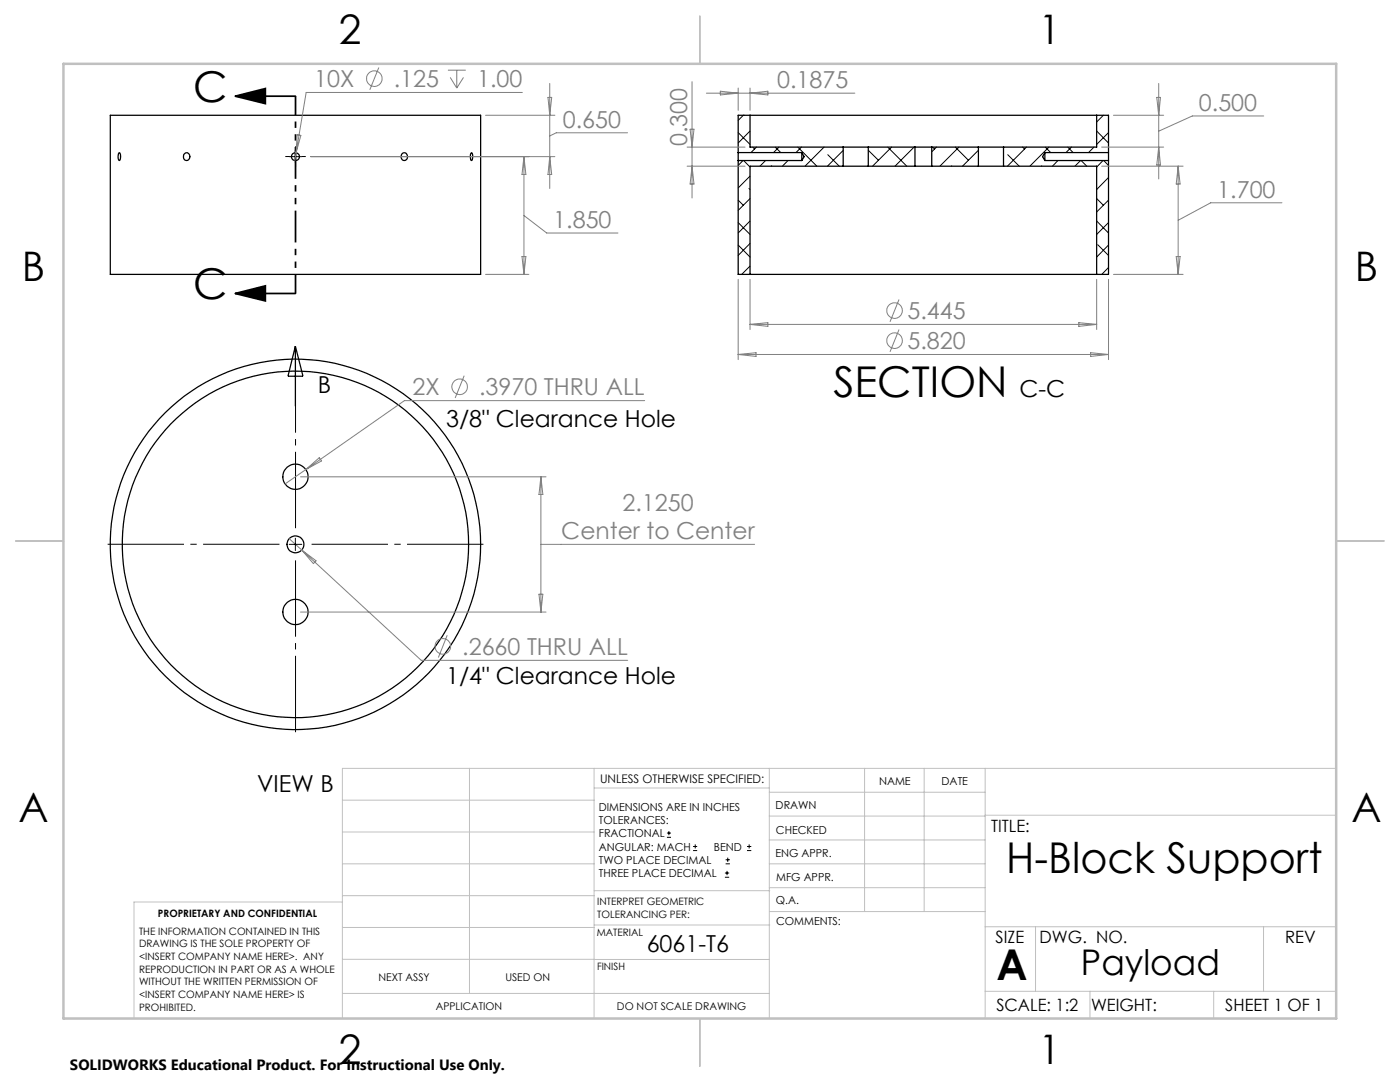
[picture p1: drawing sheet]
<svg xmlns="http://www.w3.org/2000/svg" width="279mm" height="216mm" viewBox="0 0 279 216" stroke-linecap="round" stroke-linejoin="round" font-family="sans-serif">
<g fill="none" stroke="#000" stroke-width=".25">
<path d="M22 23h73.9v31.8h-73.9zM23.7 30.6l.1-.1a1.27 1.27 0 0 1 0 1.5 1.42 1.42 0 0 1-.1-1.4zM36.8 30.7a.74 .74 0 0 1 1.1 .3 .74 .74 0 0 1-.4 1 .76 .76 0 0 1-.9-.4 .76 .76 0 0 1 .2-.9zM80.2 30.7a.74 .74 0 0 1 1.1 .3 .74 .74 0 0 1-.4 1 .78 .78 0 0 1-.8-.4 .78 .78 0 0 1 .1-.9zM94.1 30.5a1.43 1.43 0 0 1 0 1.5 1.36 1.36 0 0 1 0-1.5zM147.3 30.4v1.6M147.3 32v22.8h2.4M147.3 32h12.7M147.3 30.4h12.7M149.7 23h69.2M149.7 23h-2.4v7.4M149.7 23v6.4h18.6"/>
<path d="M160 30.4v1.6M160 30.4l.5 .9-.5 .7M168.3 29.4h5M168.3 33.2h5M168.3 33.2h-18.6v21.6M168.3 29.4v3.8M173.3 33.2h9.3M173.3 29.4h9.3M173.3 29.4v3.8M182.6 29.4h3.3M182.6 33.2h3.3M182.6 29.4v3.8"/>
<path d="M185.9 33.2h9.4M185.9 29.4h9.4M185.9 29.4v3.8M195.3 29.4h5M195.3 33.2h5M195.3 29.4v3.8M200.3 33.2h18.6v21.6M200.3 29.4v3.8M208.5 30.4v1.6M208.5 32h12.7M208.5 30.4h12.7M208.5 30.4l-.4 .9 .4 .7"/>
<path d="M218.9 23h2.3v7.4M218.9 23v6.4h-18.6M221.2 30.4v1.6M221.2 32v22.8h-2.3M149.7 54.8h69.2M58.9 69.1v12M58.9 69.1l1.6 6h-3z"/>
<circle cx="59" cy="31.3" r=".8"/>
<circle cx="59" cy="95.1" r="2.51"/>
<circle cx="58.9" cy="108.6" r="34.6"/>
<circle cx="58.9" cy="108.6" r="1.69"/>
<circle cx="59" cy="108.6" r="37"/>
<circle cx="59" cy="122.1" r="2.51"/>
</g>
<g fill="none" stroke="#000" stroke-width=".2">
<path d="M57.7 31.3h2.5M58.9 30v2.5M147.3 39.9l1 1.1M147.3 26.5l2.4 2.3M148.3 32l-1 1M148.3 23h.1M148.3 23l-1 1M148.4 32l1.3 1.3M149.5 37.6l.2 .2M149.7 26.1l-2.4 2.4M149.7 35.1l-2.4 2.4M149.7 39.6l-2.4 2.4"/>
<path d="M150.2 29.4l.4 .3M151 29.4l-1.1 1M152.8 32l-1.1 1.2M154 33.1v.1M154.7 29.4l1.1 1M155.5 29.4l-1.1 1M157.3 32l-1.2 1.2M159.2 29.4l3.8 3.8M159.9 29.4l-1 1M164.5 29.4l-3.8 3.8M165.2 30.9l2.3 2.3M168.2 29.4h.1"/>
<path d="M168.3 30l-3.2 3.2M173.3 30l2 2M173.4 29.4l-.1 .1M177.2 29.4l3.8 3.8M177.9 29.4l-3.8 3.8M182.4 29.4l-3.8 3.8M186.1 29.4l.4 .3M186.9 29.4l-1 .9M189.9 33.1v.1M190.6 29.4l2.7 2.6M191.4 29.4l-3.8 3.8M195.1 29.4l.2 .1"/>
<path d="M195.3 30l-3.2 3.2M200.4 29.4h-.1M201.1 30.9l2.3 2.3M204.1 29.4l.4 .3M204.9 29.4l-3.9 3.8M207.9 33.1v.1M208.6 29.4l1.1 1M209.3 29.4l-3.8 3.8M211.1 32l-1.1 1.2M213.1 29.4l1.1 1M213.9 29.4l-1.2 1M215.7 32l-1.2 1.2"/>
<path d="M215.8 32l1.1 1.2M218.3 29.4l-1.1 1M218.9 39.6l1.3 1.4M218.9 26.1l2.3 2.4M220.1 32l-1.2 1.3M220.2 23l-1.3 1.3M220.3 32l.9 1M221.2 26.5l-2.3 2.3M221.2 35.4l-2.3 2.4M221.2 39.9l-2.3 2.4M147.3 48.9l2.4 2.4M147.3 44.4l2.4 2.4"/>
<path d="M149.7 53.1l-1.7 1.7M149.7 44.1l-2.4 2.4M149.7 48.6l-2.4 2.4M218.9 44.1l2.3 2.4M219.1 48.8l2.1 2.2M221.2 44.4l-2.3 2.4M221.2 48.9l-2.3 2.4M221.2 53.4l-1.3 1.4M57.7 108.6h2.5M58.9 107.4v2.5M133.1 167.1h.8M133.1 166.2h.8"/>
<path d="M133.5 165.8v.9M138.3 169.7h.8M138.3 168.9h.8M138.7 168.5v.8M144.7 175h.8M144.7 174.2h.8M144.8 172.4h.9M144.8 171.6h.9M145.1 173.8v.8M145.2 171.1v.9M149.1 169.7h.8M149.1 168.9h.8"/>
<path d="M149.5 168.5v.8"/>
</g>
<g fill="none" stroke="#808080" stroke-width=".2">
<path d="M75.6 13.5l-1.8 4.4M89.4 14h3.6M89.9 15.5l1.3 2.1M91.2 14v3.6M92.5 15.5l-1.3 2.1M104.2 18.5h-43.1l-2 12M109.4 19.4h.7l-.4 3.6zM109.7 16.7v20.9M138.1 16.3v23.2M141 18.6h29.6M143.8 18.2l3.5 .4-3.5 .3zM147.3 17.6v4.4"/>
<path d="M149.7 17.6v4.4M149.7 18.6l3.5-.4v.7zM230.9 19.4h.7l-.4 3.6zM231.2 16.7v19M59.1 30.5l-.3 1.5M59.3 26.9l.7 .1-.9 3.5zM62 31.3h48.7M96.9 23h13.8M104.6 31.3v23.5M104.6 31.3l.4 3.5h-.8zM109.7 31.3l.4 3.5h-.7zM125.2 26.5h-14.2l-1.3 .6"/>
<path d="M137.1 33.2h11.6M137.1 29.4h11.6M137.7 25.8h.8l-.4 3.6zM138.1 33.2l.4 3.5h-.8zM219.9 33.2h16.2M219.9 29.4h12.3M222.2 23h10M231.2 29.4l.4 3.5h-.7zM235.1 33.2v21.6M235.1 33.2l.4 3.5h-.8zM252.2 23.1h-14.3l-6.7 3.1M96.9 54.8h8.7"/>
<path d="M104.2 51.2h.8l-.4 3.6zM104.6 43l4.5 3.5h14.2M147.3 55.7v16.1M149.7 55.7v10.1M179.4 59.8l-1.8 4.4M218.9 55.7v10.1M221.2 55.7v16.1M222.2 54.8h13.9M234.7 51.2h.8l-.4 3.6zM255.8 40.5h-14.2l-6.5 3.5M92.6 75l-1.8 4.4M128.7 79.9h-48l-19.7 13.8"/>
<path d="M147.3 70.7h73.9M147.3 70.7l3.6-.3v.7zM149.7 64.7h69.2M149.7 64.7l3.5-.3v.7zM179.4 65.8l-1.8 4.4M215.3 64.4l3.6 .3-3.6 .4zM217.7 70.4l3.5 .3-3.5 .4zM60 95.1h49M61 93.7l-4.1 2.9M61 93.7l2.7-2.4 .5 .7zM107.9 95.1v27M107.9 95.1l.4 3.6h-.7z"/>
<path d="M57.7 107.5l2.5 2.2M60.2 109.7l23.9 22.1h41.2M60.2 109.7l2.9 2.2-.6 .6zM107.6 118.6h.7l-.4 3.5zM107.9 108.6h42.7M60 122.1h49M89.3 126.8l-1.8 4.4"/>
<circle cx="74.7" cy="15.7" r="1.55"/>
<circle cx="91.7" cy="77.2" r="1.54"/>
<circle cx="178.5" cy="68" r="1.55"/>
<circle cx="178.5" cy="62" r="1.55"/>
<circle cx="88.4" cy="129" r="1.55"/>
</g>
<path d="M47 19.2l6-1.5v3zM47 19.2h11.9M47 58.6l6-1.6v3zM47 58.6h11.9" fill="none" stroke="#000" stroke-width=".35"/>
<path d="M57.7 31.2h-.8M59 30v-.8M59 32.5v.8M60.2 31.2h.8" fill="none" stroke="#000" stroke-width=".2" stroke-dasharray="15.2 1.3 1.3 1.3" stroke-linecap="butt"/>
<path d="M59 19.2v39.3" fill="none" stroke="#000" stroke-width=".35" stroke-dasharray="6.3 1.3 1.3 1.3 1.3 1.3" stroke-dashoffset="2.5" stroke-linecap="butt"/>
<path d="M56.5 108.6h-35.7M59 106.1v-35.7M59 111.1v35.7M61.5 108.6h35.7" fill="none" stroke="#000" stroke-width=".2" stroke-dasharray="15.2 1.3 1.3 1.3" stroke-dashoffset="-.7" stroke-linecap="butt"/>
<g fill="none" stroke="#c0c0c0" stroke-width=".2">
<path d="M68.3 159.7h50.3M93.7 153.3v44.9M118.6 153.3v49.9M118.6 157.2h34.9M153.5 153.3v49.9M153.5 158.1h43.1M172.5 153.3v28.6M184.4 153.3v28.6M196.6 153.3v49.9M266.7 153.3h-198.4v49.9M68.3 178.7h50.3M68.3 172.4h50.3"/>
<path d="M68.3 166h50.3M68.3 180h-41.6v23.2M118.6 177.7h35M153.5 167.6h43.1M153.5 162.8h43.1M153.5 172.4h43.1M153.5 177.1h43.1M196.6 162.7h70.1M68.3 198.2h85.2M68.3 191.4l85.2 .1M68.3 185.1h50.3M118.6 184.6h35"/>
<path d="M153.6 181.9h43M196.6 197.8h70.1M196.6 184.9h70.1M206.7 184.9v12.9M217.5 197.8v5.4M242.2 197.8v5.4M252.2 184.9v12.9"/>
</g>
<path d="M139.7 3.2v9.5M3.1 107.9h9.6M266.7 107.9h9.5M139.7 203.2v9.6" fill="none" stroke="#c0c0c0" stroke-width=".25"/>
<path d="M12.7 12.7h254v190.5h-254z" fill="none" stroke="#c0c0c0" stroke-width=".5"/>
<path d="M47 19.2l6-1.5v3zM47 58.6l6-1.6v3z" fill="#000"/>
<g font-size="8.5">
<text x="38.5" y="20.4">C</text>
<text x="38.5" y="59.7">C</text>
<text x="166.3" y="79.2">SECTION</text>
<text x="200.8" y="174.2">H-Block Support</text>
<text x="198.9" y="195.5">A</text>
</g>
<g font-size="8.1">
<text x="67.6" y="8.9">2</text>
<text x="207.3" y="8.9">1</text>
<text x="4.4" y="56.2">B</text>
<text x="270.4" y="56.2">B</text>
<text x="3.7" y="164.1">A</text>
<text x="269.7" y="164.1">A</text>
<text x="67.6" y="212.4">2</text>
<text x="207.3" y="212.4">1</text>
</g>
<text font-size="7.1" x="215.7" y="194.6">Payload</text>
<g font-size="4.7" fill="#808080">
<text x="62.7" y="17.4">10X</text>
<text x="78.6" y="17.4">.125</text>
<text x="95.2" y="17.4">1.00</text>
<text x="155.1" y="17.5">0.1875</text>
<text x="239.3" y="22.1">0.500</text>
<text x="112.3" y="25.4">0.650</text>
<text x="137.1" y="29.2" transform="rotate(-90 137.1 29.2)">0.300</text>
<text x="242.9" y="39.4">1.700</text>
<text x="110.4" y="45.5">1.850</text>
<text x="181.1" y="63.7">5.445</text>
<text x="181.1" y="69.7">5.820</text>
<text x="82.3" y="78.9">2X</text>
<text x="95.6" y="78.9">.3970 THRU ALL</text>
<text x="112" y="107.6">Center to Center</text>
<text x="124.2" y="102">2.1250</text>
<text x="92.3" y="130.7">.2660 THRU ALL</text>
</g>
<g font-size="4.7">
<text x="63.4" y="78.5">B</text>
<text x="203.4" y="79.2">C-C</text>
<text x="89" y="85.2">3/8&quot; Clearance Hole</text>
<text x="89" y="136.5">1/4&quot; Clearance Hole</text>
<text x="51.3" y="158.1">VIEW B</text>
<text x="129.1" y="190">6061-T6</text>
</g>
<g font-size="3.4">
<text x="197.8" y="166">TITLE:</text>
<text x="198.7" y="188.1">SIZE</text>
<text x="207.5" y="188.1">DWG. NO.</text>
<text x="256.5" y="188.2">REV</text>
<text x="198.8" y="201.7">SCALE: 1:2</text>
<text x="217.7" y="201.8">WEIGHT:</text>
<text x="244.5" y="201.7">SHEET 1 OF 1</text>
</g>
<text font-size="3" x="14" y="213.5">SOLIDWORKS Educational Product. For Instructional Use Only.</text>
<text font-size="2.4" x="119.8" y="156.2">UNLESS OTHERWISE SPECIFIED:</text>
<g font-size="2.2">
<text x="119.5" y="161.8">DIMENSIONS ARE IN INCHES</text>
<text x="154.8" y="161.4">DRAWN</text>
<text x="175.4" y="156.6">NAME</text>
<text x="187.9" y="156.7">DATE</text>
<text x="119.5" y="164.4">TOLERANCES:</text>
<text x="119.5" y="167.1">FRACTIONAL</text>
<text x="154.9" y="166.3">CHECKED</text>
<text x="119.5" y="169.7">ANGULAR: MACH</text>
<text x="119.5" y="172.4">TWO PLACE DECIMAL</text>
<text x="142.5" y="169.7">BEND</text>
<text x="154.8" y="171">ENG APPR.</text>
<text x="119.5" y="175">THREE PLACE DECIMAL</text>
<text x="154.9" y="175.7">MFG APPR.</text>
<text x="154.9" y="180.4">Q.A.</text>
<text x="154.9" y="184.6">COMMENTS:</text>
</g>
<g font-size="2.1">
<text x="75.5" y="195.7">NEXT ASSY</text>
<text x="100.9" y="195.7">USED ON</text>
<text x="86.9" y="201.5">APPLICATION</text>
<text x="123.1" y="201.6">DO NOT SCALE DRAWING</text>
</g>
<g font-size="2">
<text x="31.5" y="182.9">PROPRIETARY AND CONFIDENTIAL</text>
<text x="119.2" y="180.6">INTERPRET GEOMETRIC</text>
<text x="119.2" y="183.1">TOLERANCING PER:</text>
<text x="27.8" y="186.5">THE INFORMATION CONTAINED IN THIS</text>
<text x="27.8" y="189">DRAWING IS THE SOLE PROPERTY OF</text>
<text x="27.8" y="191.6">&lt;INSERT COMPANY NAME HERE&gt;. ANY</text>
<text x="119.1" y="186.7">MATERIAL</text>
<text x="27.8" y="194.1">REPRODUCTION IN PART OR AS A WHOLE</text>
<text x="27.8" y="196.6">WITHOUT THE WRITTEN PERMISSION OF</text>
<text x="119.1" y="193.5">FINISH</text>
<text x="27.8" y="199.1">&lt;INSERT COMPANY NAME HERE&gt; IS</text>
<text x="27.8" y="201.7">PROHIBITED.</text>
</g>
</svg>
